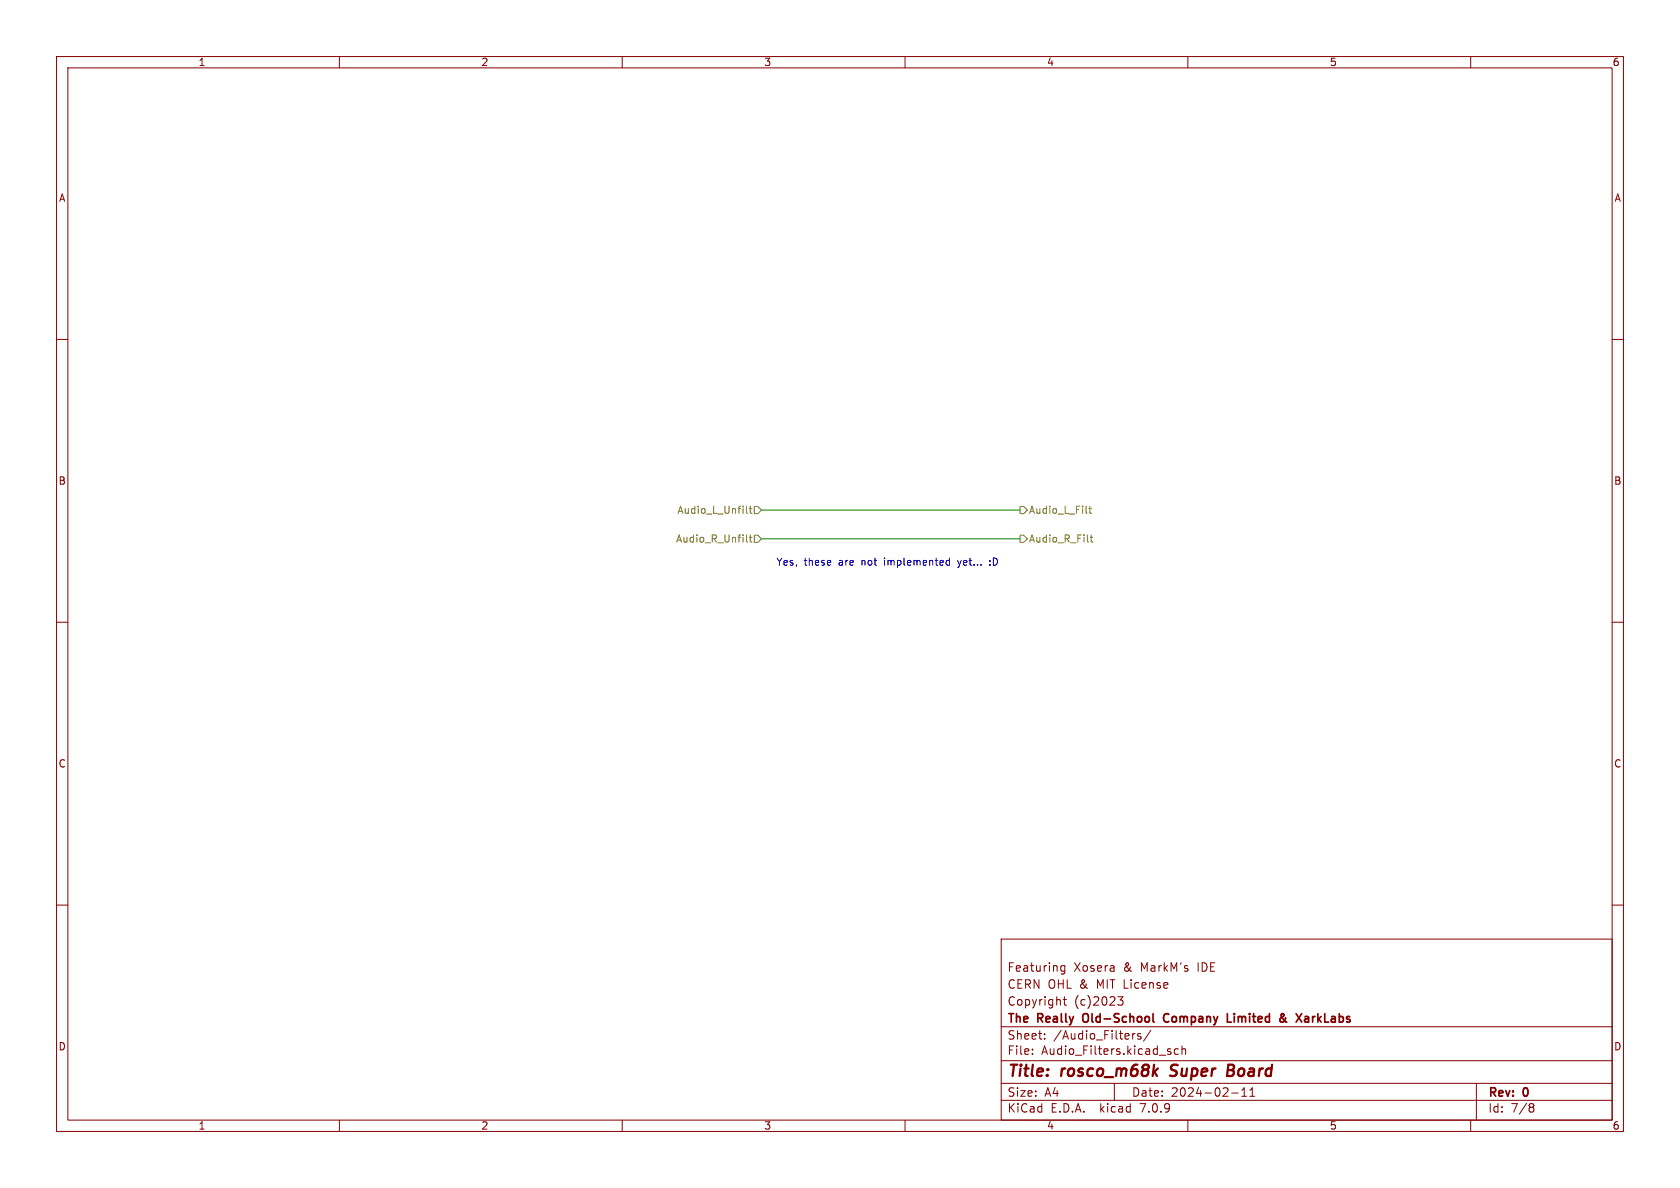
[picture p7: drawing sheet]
<svg xmlns="http://www.w3.org/2000/svg" width="297mm" height="210mm" viewBox="0 0 297 210" stroke-linecap="round" stroke-linejoin="round" font-family="sans-serif">
<g fill="none" stroke="#840000" stroke-width=".18">
<path d="M10 10h277v190h-277zM12 12h273v186h-273zM60 10v2M110 10v2M160 10v2M210 10v2M260 10v2M10 60h2M285 60h2M10 110h2M285 110h2M10 160h2"/>
<path d="M285 160h2M177 166h108v32h-108zM188 176.7h.5M188.2 176.2v1.3l.3 .2M188.2 170.7v1.2l-.2 .3-.4-.1M188.2 170.8l-.4-.1-.3 .3v.4l.2 .2h.5M197.6 176.2h.9l-.5 .6 .5 .1v.7l-.3 .1h-.4l-.2-.1M60 198v2M110 198v2M160 198v2M177 194.5h108M177 191.5h108"/>
<path d="M177 187.5h108M177 181.5h108M182.5 186.3v.1M182.5 185.5v.1M184.7 183.6v.1M184.7 182.8v.1M197 191.5v3M200.7 182.7l-.4 .1M201.7 182.8l-.4-.1-.2 .2 .1 .2 .5 .2v.3h-.6M203.5 182.1l-1.3 2M206.6 185.9l.4 .1v.2l-.2 .2h-.3M206.6 185.4l.4 .1"/>
<path d="M208.3 185.5l-.4-.1-.3 .3v.4l.1 .2h.6M209 185.5l.2-.1 .3 .1 .1 .9M209 184.9v1.5M210 198v2M217.7 193.2h1.2M219.5 193.8h.9M219.5 192.7l.5-.4v1.5M221 193.8h.8M221 192.7l.4-.4v1.5M260 198v2M261 191.5v6.5M270.6 195.1h.3l.3 .3-.3 .3"/>
<path d="M270.6 195.7h.3M270.9 195.7l.2 .2 .1 .4-.3 .3h-.3"/>
</g>
<path d="M206.8 190.1l.3 .1M207.1 188.4l-.1 .4 .1 .2M217.1 189.2h.6M217.7 189.2l.3 .1M217.8 188.2h-.6l-.3 2 1-.1M217.9 189.1l-.2 .1" fill="none" stroke="#840000" stroke-width=".4"/>
<path d="M191.6 179.3a1.07 1.07 0 0 0 0 1.3M206.6 179.3a.74 .74 0 0 0-.9 .5 .74 .74 0 0 0 .5 .9l.4-.1M218.2 179.2v.1M218.2 179.7v1M226.7 180a1.06 1.06 0 0 0 .8 .7M226.8 179.2l.2 .2-.2 .3M227.3 179.9l-.1 .4-.4 .4M230.8 179.7h.3l.2 .2v.8M203.8 180.5l.3 .2M217 180.7h.7M231.3 180.6l-.5 .1M231.3 180l-.5 .1" fill="none" stroke="#840000" stroke-width=".3"/>
<g fill="none" stroke="#848400" stroke-width=".18">
<path d="M132 94.6v1l.2 .2M132 89.5v1.1l.2 .1M132.5 95h.4M132.5 89.9h.4M132.6 89.5v1.1l.3 .1M132.6 94.6v1l.3 .2M133.3 94.6h.7l.6 .7-.6 .6h-.7zM133.3 89.5h.7l.6 .7-.6 .6h-.7zM180.3 89.5h.7l.6 .7-.6 .6h-.7zM180.3 94.6h.7l.6 .7-.6 .6h-.7zM192.5 89.9h.5M192.7 89.5v1.1l.3 .1"/>
<path d="M192.7 95h.5M192.9 94.6v1l.3 .2"/>
</g>
<path d="M167.4 99.9h.5M167.4 99.1h.5M167.9 98.6v1.3M169.3 99.1l.3 .8M175 99.8v.1M175 99.1v.2M169.5 100.2l-.2 .1" fill="none" stroke="#0000c2" stroke-width=".18"/>
<path d="M134.6 95.3h45.7M134.6 90.2h45.7" fill="none" stroke="#008400" stroke-width=".18"/>
<g font-size="2.8" fill="#840000">
<text x="178" y="190.9">Title:</text>
<text x="187.7" y="190.9">rosco_m68k</text>
<text x="207.8" y="190.9">Super</text>
<text x="218.6" y="190.9">Board</text>
</g>
<g font-size="2.1" fill="#840000">
<text x="178" y="172">Featuring</text>
<text x="189.8" y="172">Xosera</text>
<text x="198.7" y="172">&amp;</text>
<text x="201.8" y="172">MarkM's</text>
<text x="212" y="172">IDE</text>
<text x="178" y="178">Copyright</text>
<text x="178" y="175">CERN OHL &amp;</text>
<text x="189.9" y="178">(c)2023</text>
<text x="194" y="175">MIT License</text>
<text x="178" y="184">Sheet:</text>
<text x="178" y="181.2">The</text>
<text x="183.5" y="181.2">Really</text>
<text x="186.2" y="184">/Audio_Filters/</text>
<text x="192.1" y="181.2">Old-School</text>
<text x="207" y="181.2">Company</text>
<text x="218.8" y="181.2">Limited</text>
<text x="228.7" y="181.2">&amp;</text>
<text x="232.3" y="181.2">XarkLabs</text>
<text x="178" y="186.7">File:</text>
<text x="184.1" y="186.7">Audio_Filters.kicad_sch</text>
<text x="178" y="196.9">KiCad</text>
<text x="178" y="194.1">Size:</text>
<text x="184.7" y="194.1">A4</text>
<text x="185.7" y="196.9">E.D.A.</text>
<text x="194.6" y="196.9">kicad</text>
<text x="200" y="194.1">Date:</text>
<text x="201.8" y="196.9">7.0.9</text>
<text x="207" y="194.1">2024-02-11</text>
<text x="263" y="194.3">Rev:</text>
<text x="263" y="196.9">Id:</text>
<text x="267.1" y="196.9">7/8</text>
<text x="269.4" y="194.3">0</text>
</g>
<g font-size="1.8" fill="#840000">
<text x="35" y="11.9">1</text>
<text x="85" y="11.9">2</text>
<text x="135" y="11.9">3</text>
<text x="185" y="11.9">4</text>
<text x="235" y="11.9">5</text>
<text x="285" y="11.9">6</text>
<text x="10.3" y="35.9">A</text>
<text x="285.3" y="35.9">A</text>
<text x="10.3" y="85.9">B</text>
<text x="285.3" y="85.9">B</text>
<text x="10.3" y="135.9">C</text>
<text x="285.3" y="135.9">C</text>
<text x="10.3" y="185.9">D</text>
<text x="285.3" y="185.9">D</text>
<text x="35" y="199.9">1</text>
<text x="85" y="199.9">2</text>
<text x="135" y="199.9">3</text>
<text x="185" y="199.9">4</text>
<text x="235" y="199.9">5</text>
<text x="285" y="199.9">6</text>
</g>
<g font-size="1.8" fill="#848400">
<text x="119.7" y="91">Audio_L_Unfilt</text>
<text x="181.8" y="91">Audio_L_Filt</text>
<text x="119.4" y="96.1">Audio_R_Unfilt</text>
<text x="181.8" y="96.1">Audio_R_Filt</text>
</g>
<g font-size="1.8" fill="#0000c2">
<text x="137.2" y="100.1">Yes,</text>
<text x="142.1" y="100.1">these</text>
<text x="148.4" y="100.1">are</text>
<text x="152.6" y="100.1">not</text>
<text x="156.8" y="100.1">implemented</text>
<text x="170" y="100.1">yet...</text>
<text x="175.8" y="100.1">:D</text>
</g>
</svg>
